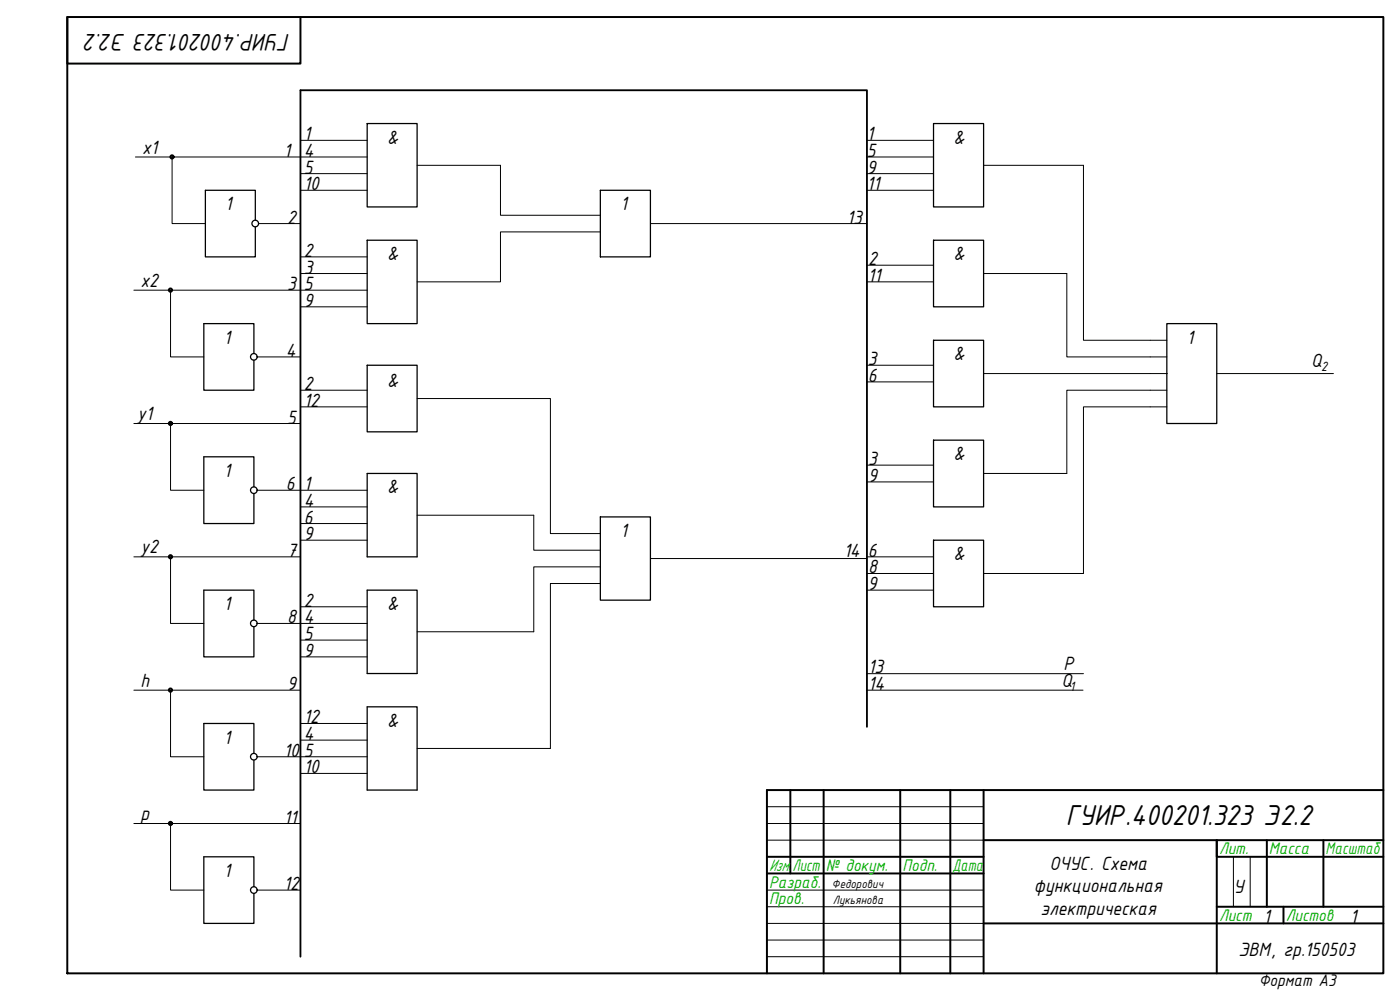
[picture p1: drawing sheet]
<svg xmlns="http://www.w3.org/2000/svg" width="420mm" height="297mm" viewBox="0 0 420 297" stroke-linecap="round" stroke-linejoin="round" font-family="sans-serif">
<!-- layer: 0 -->
<g fill="none" stroke="#000" stroke-width=".59">
<path d="M20.2 5.1h395v286.9h-395zM20.2 5.1v14h70v-14M237.2 237.1v25M247.2 237.1v54.9M270.2 237.1v54.9M285.2 237.1v54.9M295.2 237.1v54.9M415.2 237.1h-185v54.9M230.2 257.1h65M295.2 252.1h120M380.2 252.1v20M397.2 252.1v20"/>
<path d="M415.2 257.1h-50v-5v39.9M230.2 262.1h65M295.2 277.1h120M365.2 272.1h50M385.2 272.1v5"/>
<circle cx="51.6" cy="47.1" r=".49"/>
<circle cx="51.2" cy="87" r=".49"/>
<circle cx="51.2" cy="127" r=".49"/>
<circle cx="51.2" cy="167.1" r=".49"/>
<circle cx="51.2" cy="207.1" r=".49"/>
<circle cx="51.2" cy="247.1" r=".49"/>
</g>
<path d="M230.2 242h65M230.2 247.1h65M230.2 252.1h65M370.2 257.1v15M375.2 257.1v15M230.2 267.1h65M230.2 272.1h65M230.2 277.1h65M230.2 282.1h65M230.2 287h65" fill="none" stroke="#000" stroke-width=".3"/>
<path d="M260.2 218.1v-191h-170v259.9" fill="none" stroke="#000" stroke-width=".55"/>
<g fill="none" stroke="#000" stroke-width=".3">
<path d="M40.6 47.1h69.6M51.6 47.1v20h10M90.2 42.1h20M90.2 52.1h20M90.2 57.1h20M125.2 49.6h25v15h30M260.2 42.1h20M260.2 47.1h20M260.2 52.1h20M260.2 57.1h20M295.2 49.6h30v52.5h25M77.6 67.1h12.6"/>
<path d="M90.2 77.1h20M180.2 69.6h-30v15h-25M195.2 67.1h65M260.2 79.6h20M40.2 87.1h70M51.2 87.1v20h10M90.2 82.1h20M90.2 92.1h20M260.2 84.6h20M295.2 82.1h25v25h30M77.2 107.1h13M90.2 117.1h20"/>
<path d="M125.2 119.6h40v40.5h15M260.2 114.6h20M260.2 109.6h20M295.2 112.1h55M350.2 117.1h-30v25h-25M365.2 112.1h35M40.2 127.1h50M51.2 127.1v20h10M90.2 122.1h20M260.2 139.6h20M350.2 122.1h-25v50h-30M77.2 147.1h33"/>
<path d="M90.2 152.1h20M90.2 157.1h20M125.2 154.6h35v10.5h20M260.2 144.6h20M40.2 167.1h50M51.2 167.1v20h10M90.2 162.1h20M180.2 170.1h-20v19.5h-35M180.2 175.1h-15v49.5h-40M195.2 167.6h65M260.2 167.1h20M260.2 177.1h20"/>
<path d="M260.2 172.1h20M77.2 187.1h33M90.2 182.1h20M90.2 192.1h20M90.2 197.1h20M40.2 207.1h50M51.2 207.1v20h10M90.2 217.1h20M260 207.1h65M260.2 202.1h65M77.2 227.1h33M90.2 222.1h20"/>
<path d="M90.2 232.1h20M40.2 247.1h50M51.2 247.1v20h10M77.2 267.1h13"/>
</g>
<g fill="none" stroke="#000" stroke-width=".38">
<path d="M110.2 37.1h15v25h-15zM280.2 37.1h15v25h-15zM180.2 57.1h15v20h-15zM76.6 66.1v-9h-15v20h15v-9M110.2 72.1h15v25h-15zM280.2 72.1h15v20h-15zM350.2 97.1h15v30h-15zM76.2 106.1v-9h-15v20h15v-9M110.2 109.6h15v20h-15zM280.2 102.1h15v20h-15zM280.2 132.1h15v20h-15zM76.2 146.1v-9h-15v20h15v-9"/>
<path d="M180.2 155.1h15v25h-15zM280.2 162.1h15v20h-15zM76.2 186.1v-9h-15v20h15v-9M76.2 226.1v-9h-15v20h15v-9M76.2 266.1v-9h-15v20h15v-9"/>
<circle cx="76.6" cy="67.1" r=".99"/>
<circle cx="76.2" cy="107.1" r=".99"/>
<circle cx="76.2" cy="147.1" r=".99"/>
<circle cx="76.2" cy="187" r=".99"/>
<circle cx="76.2" cy="227" r=".99"/>
<circle cx="76.2" cy="267" r=".99"/>
</g>
<!-- layer: 0 -->
<path d="M110.2 142.1h15v25h-15zM110.2 177.1h15v25h-15zM110.2 212.1h15v25h-15z" fill="none" stroke="#000" stroke-width=".38"/>
<text font-size="9.3" x="319.9" y="247.6">ГУИР.400201.323 Э2.2</text>
<text font-size="7.8" x="87.1" y="10.1" transform="rotate(180 87.1 10.1)">ГУИР.400201.323 Э2.2</text>
<g font-size="6.2">
<text x="42.6" y="46.1">x1</text>
<text x="85.2" y="47.1">1</text>
<text x="91.2" y="47.1">4</text>
<text x="91.2" y="42.1">1</text>
<text x="116.2" y="43.1">&amp;</text>
<text x="260.2" y="42.1">1</text>
<text x="260.2" y="47.1">5</text>
<text x="286.2" y="43.1">&amp;</text>
<text x="91.2" y="52.1">5</text>
<text x="260.2" y="52.1">9</text>
<text x="91.2" y="57.1">10</text>
<text x="260.2" y="57.1">11</text>
<text x="67.6" y="63.1">1</text>
<text x="186.2" y="63.1">1</text>
<text x="86.2" y="67.1">2</text>
<text x="254.2" y="67.1">13</text>
<text x="91.2" y="77.1">2</text>
<text x="91.2" y="82.1">3</text>
<text x="116.2" y="78.1">&amp;</text>
<text x="260.5" y="79.5">2</text>
<text x="286.2" y="78.1">&amp;</text>
<text x="42.2" y="86.1">х2</text>
<text x="86.2" y="87.1">3</text>
<text x="91.2" y="87.1">5</text>
<text x="260.5" y="84.5">11</text>
<text x="91.2" y="92.1">9</text>
<text x="67.2" y="103.1">1</text>
<text x="85.8" y="107.1">4</text>
<text x="356.2" y="103.1">1</text>
<text x="260.5" y="109.6">3</text>
<text x="286.2" y="108.1">&amp;</text>
<text x="393.5" y="110.1">Q</text>
<text x="91.2" y="117.1">2</text>
<text x="116.2" y="116.1">&amp;</text>
<text x="260.4" y="114.5">6</text>
<text x="91.2" y="122.1">12</text>
<text x="41.2" y="126.1">y1</text>
<text x="86.2" y="127.1">5</text>
<text x="67.2" y="143.1">1</text>
<text x="260.5" y="139.6">3</text>
<text x="286.2" y="138.1">&amp;</text>
<text x="85.8" y="147.1">6</text>
<text x="91.2" y="147.1">1</text>
<text x="116.2" y="148.1">&amp;</text>
<text x="260.5" y="144.6">9</text>
<text x="91.2" y="152.1">4</text>
<text x="91.2" y="157.1">6</text>
<text x="186.2" y="161.1">1</text>
<text x="42.2" y="166.1">y2</text>
<text x="86.2" y="167.1">7</text>
<text x="91.2" y="162.1">9</text>
<text x="253.2" y="167.1">14</text>
<text x="260.5" y="167">6</text>
<text x="260.5" y="172.1">8</text>
<text x="286.2" y="168.1">&amp;</text>
<text x="260.5" y="177">9</text>
<text x="67.2" y="183.1">1</text>
<text x="91.2" y="182.1">2</text>
<text x="116.2" y="183.1">&amp;</text>
<text x="86.2" y="187.1">8</text>
<text x="91.2" y="187.1">4</text>
<text x="91.2" y="192.1">5</text>
<text x="91.2" y="197.1">9</text>
<text x="260.6" y="202">13</text>
<text x="319.2" y="201.1">P</text>
<text x="42.2" y="206.1">h</text>
<text x="86.2" y="207.1">9</text>
<text x="260.6" y="207.1">14</text>
<text x="318.6" y="206.1">Q</text>
<text x="91.2" y="217.1">12</text>
<text x="116.2" y="218.1">&amp;</text>
<text x="67.2" y="223.1">1</text>
<text x="85.2" y="227.1">10</text>
<text x="91.2" y="222.1">4</text>
<text x="91.2" y="227.1">5</text>
<text x="91.2" y="232.1">10</text>
<text x="42.2" y="246.1">p</text>
<text x="85.2" y="247.1">11</text>
<text x="67.2" y="263">1</text>
<text x="315" y="261.1">ОЧУС. Схема</text>
<text x="85.2" y="267.1">12</text>
<text x="310.3" y="267.7">функциональная</text>
<text x="370.2" y="267.9">У</text>
<text x="312.3" y="274.4">электрическая</text>
<text x="379.2" y="277.1">1</text>
<text x="405.2" y="277.1">1</text>
<text x="371.7" y="286.9">ЭВМ, гр.150503</text>
</g>
<g font-size="5.4" fill="#00ad00">
<text x="365.8" y="256.4">Лит.</text>
<text x="380.8" y="256.4">Масса</text>
<text x="397.8" y="256.4">Масштаб</text>
<text x="230.8" y="261.4">Изм.</text>
<text x="237.9" y="261.4">Лист</text>
<text x="247.9" y="261.4">№ докум.</text>
<text x="270.8" y="261.4">Подп.</text>
<text x="285.8" y="261.4">Дата</text>
<text x="230.8" y="266.3">Разраб.</text>
<text x="230.8" y="271.3">Пров.</text>
<text x="365.8" y="276.4">Лист</text>
<text x="385.9" y="276.4">Листов</text>
</g>
<text font-size="5.4" x="377.8" y="295.8">Формат А3</text>
<g font-size="4.3">
<text x="396.5" y="111.4">2</text>
<text x="321.1" y="207.3">1</text>
</g>
<g font-size="3.9">
<text x="249.7" y="266.3">Федорович</text>
<text x="249.9" y="271.1">Лукьянова</text>
</g>
</svg>
